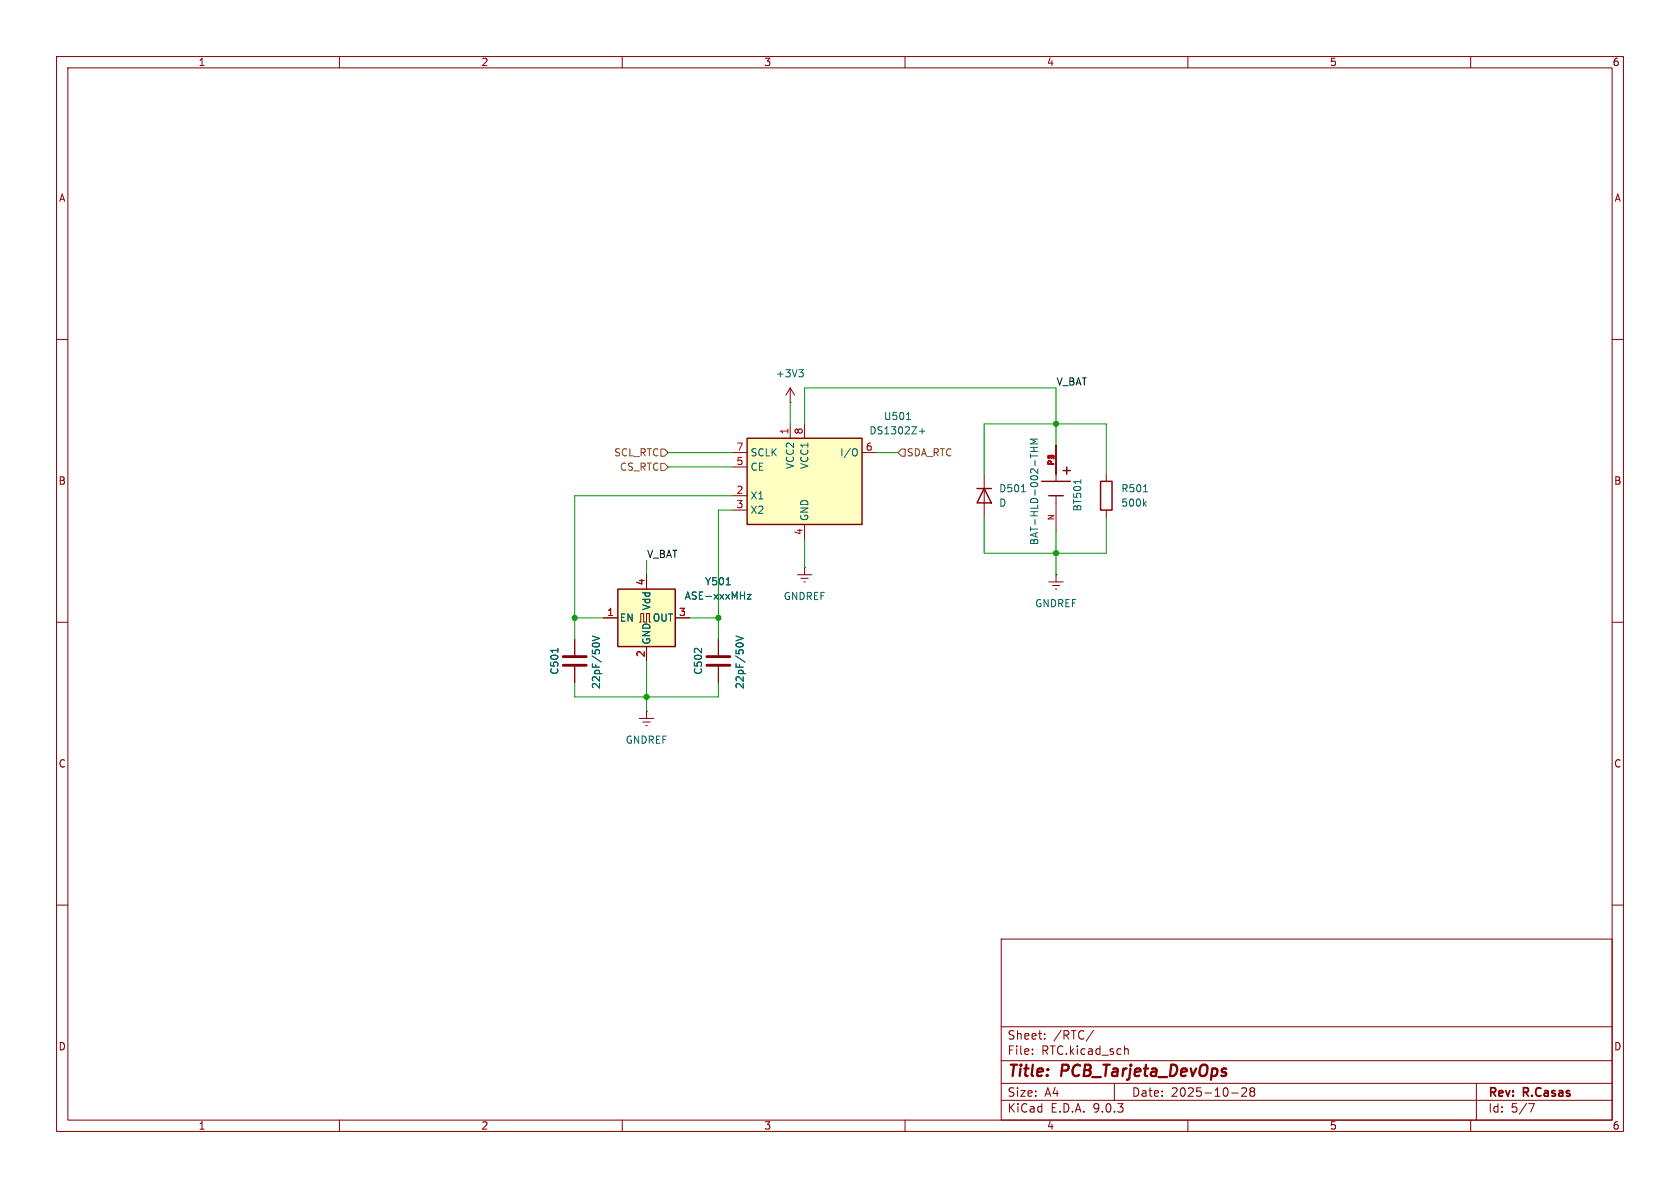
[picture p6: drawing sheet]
<svg xmlns="http://www.w3.org/2000/svg" width="297mm" height="210mm" viewBox="0 0 297 210" stroke-linecap="round" stroke-linejoin="round" font-family="sans-serif">
<g fill="none" stroke="#840000" stroke-width=".18">
<path d="M10 10h277v190h-277zM12 12h273v186h-273zM60 10v2M110 10v2M160 10v2M210 10v2M260 10v2M10 60h2M285 60h2M10 110h2M127 113v2.8M127 117.9v2.8"/>
<path d="M285 110h2M10 160h2M177 166h108v32h-108zM285 160h2M60 198v2M110 198v2M160 198v2M177 194.5h108M177 191.5h108M177 187.5h108M177 181.5h108M182.5 186.3v.1"/>
<path d="M182.5 185.5v.1M184.7 183.6v.1M184.7 182.8v.1M193.3 182.1l-1.3 2M197 191.5v3M198.8 185.5l.2-.1 .4 .1 .1 .9M210 198v2M217.7 193.2h1.2M219.5 192.4l.6-.1 .2 .1 .1 .3-.9 1.1h.9M221.2 192.9l-.2-.2 .2-.4 .5 .1 .1 .2-.3 .3M221.2 192.9l-.2 .3v.5l.2 .1 .5-.1 .1-.2-.1-.4-.2-.2M221.2 192.9h.3"/>
<path d="M260 198v2M261 191.5v6.5M270.2 195.1h1l-.6 1.5"/>
</g>
<path d="M125 116.1h4M125 117.6h4" fill="none" stroke="#840000" stroke-width=".51"/>
<path d="M130.1 112.4l1.3 .5-1.3 .4M130.4 113.7h.7" fill="none" stroke="#006464" stroke-width=".18"/>
<path d="M109.2 104.1h10.2v10.2h-10.2z" fill="#ffffc2"/>
<path d="M172.7 86.4h2.6M174 86.4l1.3 2.5h-2.6zM194.6 85.1h2v5.1h-2zM109.2 104.1h10.2v10.2h-10.2z" fill="none" stroke="#840000" stroke-width=".25"/>
<g fill="none" stroke="#840000" stroke-width=".18">
<path d="M139.7 71.1h.1M139.7 68.6l-.8 1.3M139.7 68.6l.8 1.3M139.7 68.6v2.5M174 83.8v7.6M195.6 83.8v1.3M195.6 90.2v1.2M101.6 113v2.8M101.6 117.9v2.8M106.7 109.2h2.5M113 110h.3v-1.5h.5v1.5h.5v-1.5h.5v1.5h.3M114.3 101.6v2.5"/>
<path d="M114.3 114.3v2.5M119.4 109.2h2.5M141 101.6h2.5M141.6 102.2h1.3M142.1 102.9h.3M142.2 100.3h.1M142.2 100.3v1.3M185.4 102.9h2.6M186.1 103.5h1.2M186.6 104.1h.2M186.7 101.6h.1M186.7 101.6v1.3"/>
<path d="M113 127h2.6M113.7 127.6h1.2M114.2 128.3h.2M114.3 125.7h.1M114.3 125.7v1.3"/>
</g>
<path d="M141.2 65.3h.8l-.4 .5M141.8 65.8l.2 .3v.3l-.2 .2M180.6 86.9h.7M202.2 86.9h.7M202.3 89l.3 .5M202.6 88.6l-.4 .5M98.6 114.6v.7M104.7 112.4l1.3 .5-1.3 .4M105 113.7h.7M128.4 103.4h.7M132.1 105.1h.7l-.7 .8h.7" fill="none" stroke="#006464" stroke-width=".18"/>
<path d="M99.6 116.1h4M99.6 117.6h4" fill="none" stroke="#840000" stroke-width=".51"/>
<path d="M132.1 77.5h20.3v15.2h-20.3z" fill="#ffffc2"/>
<path d="M132.1 77.5h20.3v15.2h-20.3zM184.1 85.1h5.1M185.4 87.6h2.6M188 83.2h1.2M188.6 82.6v1.2" fill="none" stroke="#840000" stroke-width=".25"/>
<g fill="none" stroke="#840000" stroke-width=".18">
<path d="M139.7 74.9v2.6M142.2 74.9v2.6M186.7 78.7v6.4M129.5 80h2.6M129.5 82.6h2.6M129.5 87.6h2.6M129.5 90.2h2.6M142.2 92.7v2.6M152.4 80h2.5M186.7 87.6v6.4M101.6 113v2.8M101.6 117.9v2.8"/>
<path d="M106.7 109.2h2.5M114.3 101.6v2.5M114.3 114.3v2.5M119.4 109.2h2.5M127 113v2.8M127 117.9v2.8"/>
</g>
<g fill="none" stroke="#006464" stroke-width=".18">
<path d="M151.2 79.3l.2 .1a.81 .81 0 0 1-.2 1.2M160.3 74.2h.7M162.5 76.2h1M163 75.7v1M182.2 79.8h1.3M182.2 79.1h1.3M182.8 79.1v.7M183.5 77.6h-1.3l.9 .5-.9 .4h1.3M182.2 80.2v.8M191.1 84.8v.7M98.6 114.6v.7M104.7 112.4l1.3 .5-1.3 .4"/>
<path d="M105 113.7h.7M128.4 103.4h.7M130.1 112.4l1.3 .5-1.3 .4M130.4 113.7h.7M132.1 105.1h.7l-.7 .8h.7"/>
</g>
<path d="M116.8 79.4h.7l.6 .6-.6 .6h-.7zM159.4 79.4h.6v1.2h-.6l-.7-.6zM116.8 81.9h.7l.6 .7-.6 .6h-.7z" fill="none" stroke="#725600" stroke-width=".18"/>
<g fill="none" stroke="#009600" stroke-width=".18">
<path d="M139.7 71.1v3.8M142.2 74.9v-6.3h44.5v10.1M114.3 99.1v2.5M118.1 80h11.4M118.1 82.6h11.4M129.5 90.2h-2.5v22.8M129.5 87.6h-27.9v25.4M142.2 95.3v5M154.9 80h3.8M174 91.4v6.4h21.6v-6.4M174 83.8v-8.9h21.6v8.9M186.7 94v7.6"/>
<path d="M101.6 109.2h5.1M114.3 116.8v8.9M121.9 109.2h5.1M101.6 120.7v2.5h25.4v-2.5"/>
</g>
<g fill="#009600" stroke="#009600" stroke-width=".18">
<circle cx="114.3" cy="123.2" r=".46"/>
<circle cx="127" cy="109.2" r=".46"/>
<circle cx="101.6" cy="109.2" r=".46"/>
<circle cx="186.7" cy="97.8" r=".46"/>
<circle cx="186.7" cy="74.9" r=".46"/>
</g>
<g font-size="2.8" fill="#840000">
<text x="178" y="190.9">Title:</text>
<text x="187.7" y="190.9">PCB_Tarjeta_DevOps</text>
</g>
<g font-size="2.1" fill="#840000">
<text x="178" y="184">Sheet:</text>
<text x="186.2" y="184">/RTC/</text>
<text x="178" y="186.7">File:</text>
<text x="184.1" y="186.7">RTC.kicad_sch</text>
<text x="178" y="196.9">KiCad</text>
<text x="178" y="194.1">Size:</text>
<text x="184.7" y="194.1">A4</text>
<text x="185.7" y="196.9">E.D.A.</text>
<text x="193.3" y="196.9">9.0.3</text>
<text x="200" y="194.1">Date:</text>
<text x="207" y="194.1">2025-10-28</text>
<text x="263" y="194.3">Rev:</text>
<text x="263" y="196.9">Id:</text>
<text x="267.1" y="196.9">5/7</text>
<text x="269.4" y="194.3">R.Casas</text>
</g>
<g font-size="1.8" fill="#840000">
<text x="35" y="11.9">1</text>
<text x="85" y="11.9">2</text>
<text x="135" y="11.9">3</text>
<text x="185" y="11.9">4</text>
<text x="235" y="11.9">5</text>
<text x="285" y="11.9">6</text>
<text x="10.3" y="35.9">A</text>
<text x="285.3" y="35.9">A</text>
<text x="10.3" y="85.9">B</text>
<text x="285.3" y="85.9">B</text>
<text x="10.3" y="135.9">C</text>
<text x="285.3" y="135.9">C</text>
<text x="10.3" y="185.9">D</text>
<text x="285.3" y="185.9">D</text>
<text x="35" y="199.9">1</text>
<text x="85" y="199.9">2</text>
<text x="135" y="199.9">3</text>
<text x="185" y="199.9">4</text>
<text x="235" y="199.9">5</text>
<text x="285" y="199.9">6</text>
</g>
<g font-size="1.8" fill="#006464">
<text x="137.1" y="66.9">+3V3</text>
<text x="153.6" y="77">DS1302Z+</text>
<text x="156.2" y="74.5">U501</text>
<text x="132.6" y="80.9">SCLK</text>
<text x="132.6" y="83.4">CE</text>
<text x="140.6" y="83" transform="rotate(-90 140.6 83)">VCC2</text>
<text x="143.1" y="83" transform="rotate(-90 143.1 83)">VCC1</text>
<text x="148.4" y="80.9">I/O</text>
<text x="132.6" y="88.5">X1</text>
<text x="176.5" y="87.2">D501</text>
<text x="176.5" y="89.8">D</text>
<text x="198.1" y="87.2">R501</text>
<text x="198.1" y="89.8">500k</text>
<text x="132.6" y="91">X2</text>
<text x="143.1" y="92.2" transform="rotate(-90 143.1 92.2)">GND</text>
<text x="191.4" y="90.5" transform="rotate(-90 191.4 90.5)">BT501</text>
<text x="183.7" y="96.5" transform="rotate(-90 183.7 96.5)">BAT-HLD-002-THM</text>
<text x="115.2" y="108" transform="rotate(-90 115.2 108)">Vdd</text>
<text x="120.9" y="106.2">ASE-xxxMHz</text>
<text x="124.5" y="103.7">Y501</text>
<text x="138.4" y="106.3">GNDREF</text>
<text x="182.9" y="107.5">GNDREF</text>
<text x="109.5" y="110.1">EN</text>
<text x="115.3" y="110.1">OUT</text>
<text x="98.9" y="119.4" transform="rotate(-90 98.9 119.4)">C501</text>
<text x="115.2" y="114" transform="rotate(-90 115.2 114)">GND</text>
<text x="124.3" y="119.4" transform="rotate(-90 124.3 119.4)">C502</text>
<text x="106.3" y="121.9" transform="rotate(-90 106.3 121.9)">22pF/50V</text>
<text x="131.7" y="121.9" transform="rotate(-90 131.7 121.9)">22pF/50V</text>
<text x="110.5" y="131.7">GNDREF</text>
</g>
<g font-size="1.8" fill="#0f0f0f">
<text x="186.7" y="68.2">V_BAT</text>
<text x="114.3" y="98.7">V_BAT</text>
</g>
<g font-size="1.8" fill="#a90000">
<text x="139.4" y="76.9" transform="rotate(-90 139.4 76.9)">1</text>
<text x="142" y="76.9" transform="rotate(-90 142 76.9)">8</text>
<text x="130.1" y="79.8">7</text>
<text x="130.1" y="82.3">5</text>
<text x="153" y="79.8">6</text>
<text x="130.1" y="87.4">2</text>
<text x="130.1" y="89.9">3</text>
<text x="142" y="94.7" transform="rotate(-90 142 94.7)">4</text>
<text x="114" y="103.6" transform="rotate(-90 114 103.6)">4</text>
<text x="107.2" y="109">1</text>
<text x="119.9" y="109">3</text>
<text x="114" y="116.3" transform="rotate(-90 114 116.3)">2</text>
</g>
<g font-size="1.8" fill="#725600">
<text x="108.5" y="80.9">SCL_RTC</text>
<text x="109.5" y="83.4">CS_RTC</text>
<text x="160.2" y="80.9">SDA_RTC</text>
</g>
<g font-size="1.4" fill="#a90000">
<text x="186.4" y="82.4" transform="rotate(-90 186.4 82.4)">P1</text>
<text x="186.4" y="81.5" transform="rotate(-90 186.4 81.5)">2</text>
<text x="186.4" y="92.1" transform="rotate(-90 186.4 92.1)">N</text>
</g>
</svg>
